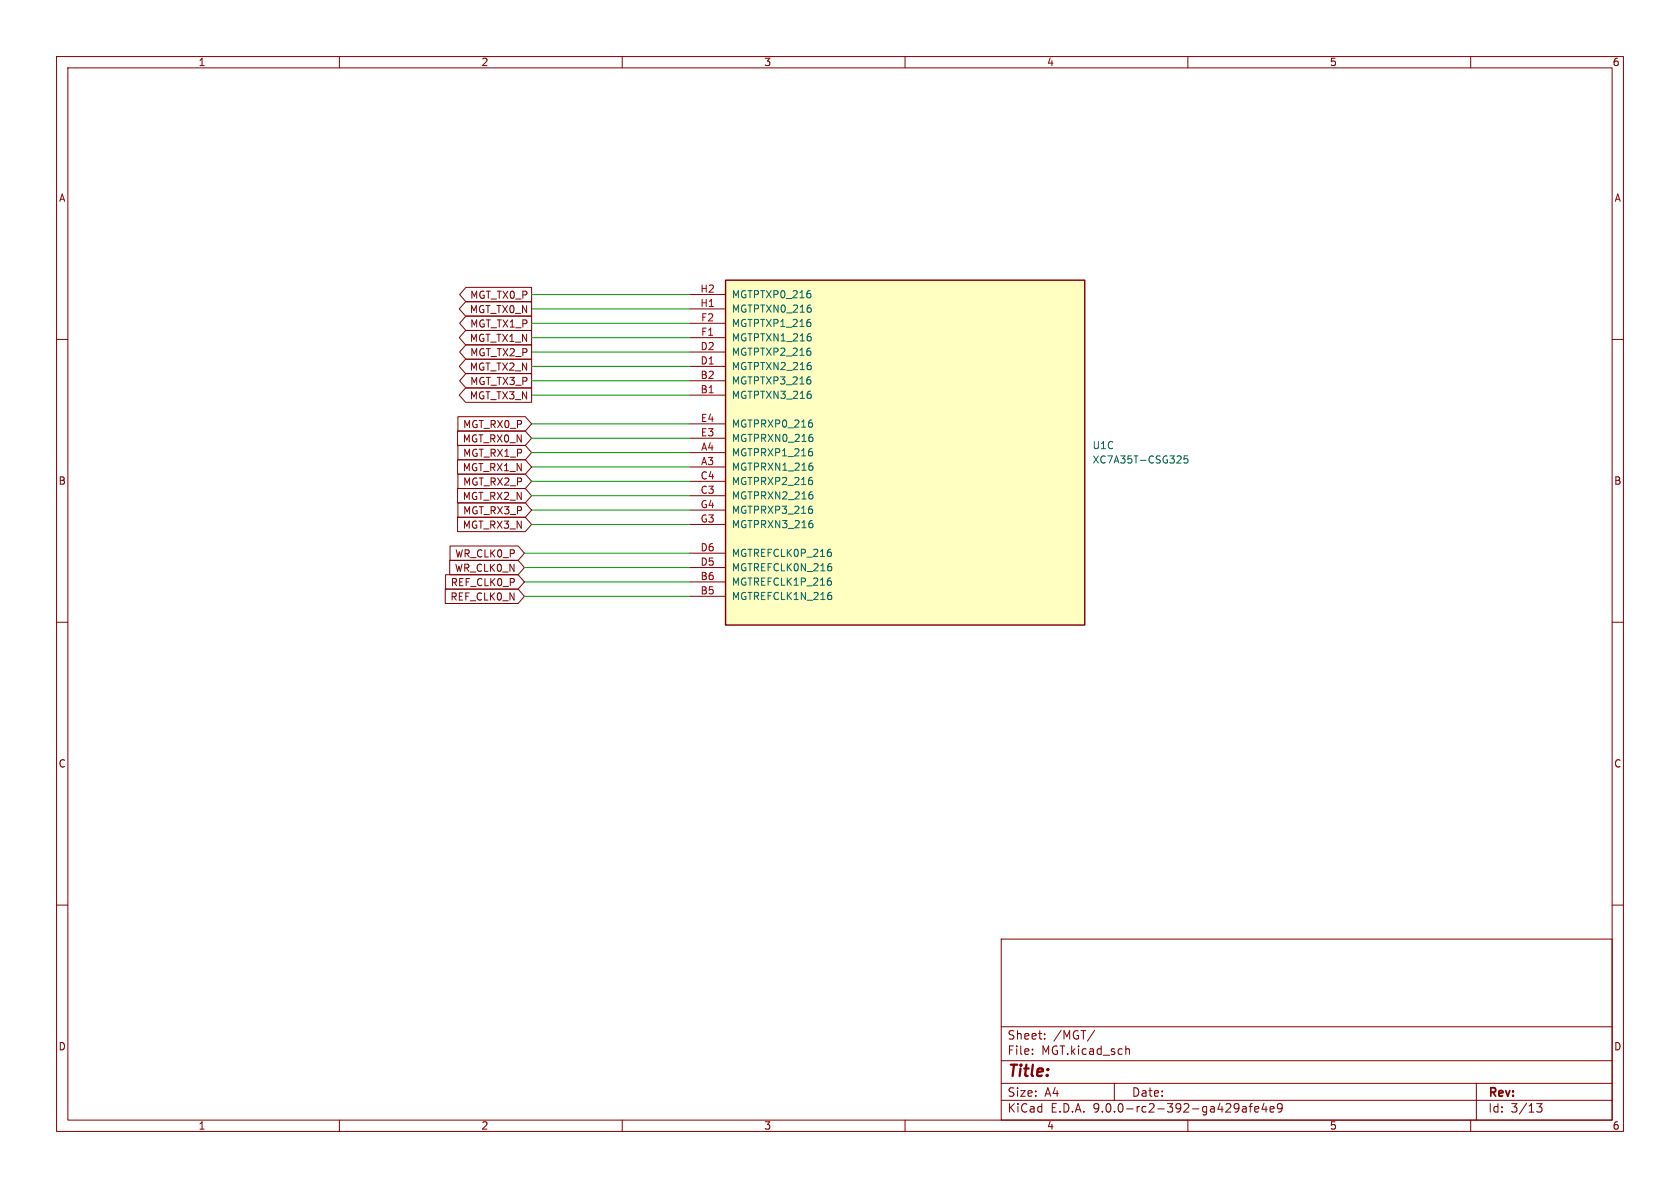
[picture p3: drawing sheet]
<svg xmlns="http://www.w3.org/2000/svg" width="297mm" height="210mm" viewBox="0 0 297 210" stroke-linecap="round" stroke-linejoin="round" font-family="sans-serif">
<g fill="none" stroke="#840000" stroke-width=".18">
<path d="M10 10h277v190h-277zM12 12h273v186h-273zM60 10v2M110 10v2M160 10v2M210 10v2M260 10v2M10 60h2M285 60h2M10 110h2M285 110h2M10 160h2"/>
<path d="M177 166h108v32h-108zM285 160h2M60 198v2M110 198v2M160 198v2M177 194.5h108M177 191.5h108M177 187.5h108M177 181.5h108M182.5 186.3v.1M182.5 185.5v.1M184.7 183.6v.1"/>
<path d="M184.7 182.8v.1M193.5 182.1l-1.3 2M197 191.5v3M199.1 185.5h.5l.1 .9M210 198v2M219.7 195.7h.5l.1 .9M220.3 196h-.5a.29 .29 0 0 0-.2 .3 .29 .29 0 0 0 .2 .3l.5-.1M220.8 195.6h.6M221.4 195.1l-.4 .2v1.3M221.8 196.1l.7-.1v-.3l-.5-.1-.2 .2 .1 .7h.6M223.5 195l-.4 1.1h.9M223.8 195.6v1"/>
<path d="M224.5 196.1l.7-.1v-.3l-.5-.1-.2 .2 .1 .7h.6M226.7 195.7l-.3 .3h-.3l-.3-.3 .2-.5 .4-.1 .2 .1a.99 .99 0 0 1-.4 1.4h-.2M260 198v2M261 191.5v6.5M271.7 195.1h.9l-.5 .6 .4 .1v.7l-.2 .1-.6-.1"/>
</g>
<path d="M128.3 49.5h63.5v61h-63.5z" fill="#ffffc2"/>
<path d="M128.3 49.5h63.5v61h-63.5z" fill="none" stroke="#840000" stroke-width=".25"/>
<g fill="none" stroke="#840000" stroke-width=".18">
<path d="M82.3 58.4h11.7v2.6h-11.7l-1.1-1.3zM82.3 53.3h11.7v2.6h-11.7l-1.1-1.3zM82.4 50.8h11.6v2.5h-11.6l-1.1-1.2zM82.4 55.9h11.6v2.5h-11.6l-1.1-1.2zM121.9 52.1h6.4M121.9 54.6h6.4M121.9 57.2h6.4M121.9 59.7h6.4M80.9 76.2h12l1.1 1.3-1.1 1.2h-12zM81 73.7h11.9l1.1 1.2-1.1 1.3h-11.9zM81 78.7h11.9l1.1 1.3-1.1 1.3h-11.9zM82.3 68.6h11.7v2.5h-11.7l-1.1-1.2z"/>
<path d="M82.3 63.5h11.7v2.5h-11.7l-1.1-1.2zM82.4 66h11.6v2.6h-11.6l-1.1-1.3zM82.4 61h11.6v2.5h-11.6l-1.1-1.3zM121.9 62.2h6.4M121.9 64.8h6.4M121.9 67.3h6.4M121.9 69.9h6.4M121.9 74.9h6.4M121.9 77.5h6.4M79.5 99.1h12.1l1.1 1.2-1.1 1.3h-12.1zM79.6 96.5h12l1.1 1.3-1.1 1.3h-12zM80.9 86.4h12l1.1 1.2-1.1 1.3h-12z"/>
<path d="M80.9 81.3h12l1.1 1.3-1.1 1.2h-12zM80.9 91.4h12l1.1 1.3-1.1 1.3h-12zM81 83.8h11.9l1.1 1.3-1.1 1.3h-11.9zM81 88.9h11.9l1.1 1.3-1.1 1.2h-11.9zM121.9 80h6.4M121.9 82.6h6.4M121.9 85.1h6.4M121.9 87.6h6.4M121.9 90.2h6.4M121.9 92.7h6.4M121.9 97.8h6.4M78.7 104.1h12.9l1.1 1.3-1.1 1.3h-12.9z"/>
<path d="M78.8 101.6h12.8l1.1 1.3-1.1 1.2h-12.8zM121.9 100.3h6.4M121.9 102.9h6.4M121.9 105.4h6.4"/>
</g>
<g fill="none" stroke="#006464" stroke-width=".18">
<path d="M143.3 52v.5M143.3 57.1v.5M143.4 54.5v.6M143.4 59.6v.5M143.3 62.1v.6M143.3 67.2v.6M143.3 74.2h.2M143.3 79.3h.2M143.4 64.7v.5M143.4 69.8v.5M143.4 74.7l.3 .3v.3l-.3 .2M143.4 79.8l.3 .2v.3l-.3 .3"/>
<path d="M143.6 77.3l.1 .2-.1 .5M143.3 84.4h.2M143.3 89.5h.2M143.4 84.9l.3 .2v.3l-.3 .3M143.4 90l.3 .2v.3l-.3 .2M143.6 82.4l.1 .2-.1 .5M143.6 87.5l.1 .2-.1 .4M143.6 92.6l.1 .1-.1 .5M146.6 97.1h.3M146.7 97.6l.3 .2v.3l-.3 .3M208.6 80.6l.2 .2v.3l-.8 .8h.8M210 80.6h-.6l-.1 .6 .2-.1h.4l.1 .2v.4l-.2 .2-.5-.2"/>
<path d="M146.6 102.2h.3M146.7 102.7l.3 .2v.3l-.3 .2M146.9 100.2l.1 .2-.1 .4M146.9 105.3l.1 .1-.1 .5"/>
</g>
<g fill="none" stroke="#009600" stroke-width=".18">
<path d="M94 54.6h27.9M94 57.2h27.9M94 59.7h27.9M94 52.1h27.9M94 62.2h27.9M94 77.5h27.9M94 69.9h27.9M94 74.9h27.9M94 67.3h27.9M94 64.8h27.9M92.7 97.8h29.2M94 92.7h27.9"/>
<path d="M94 85.1h27.9M94 82.6h27.9M94 90.2h27.9M94 87.6h27.9M94 80h27.9M92.7 105.4h29.2M92.7 100.3h29.2M92.7 102.9h29.2"/>
</g>
<text font-size="2.8" fill="#840000" x="178" y="190.9">Title:</text>
<g font-size="2.1" fill="#840000">
<text x="178" y="184">Sheet:</text>
<text x="186.2" y="184">/MGT/</text>
<text x="178" y="186.7">File:</text>
<text x="184.1" y="186.7">MGT.kicad_sch</text>
<text x="178" y="196.9">KiCad</text>
<text x="178" y="194.1">Size:</text>
<text x="184.7" y="194.1">A4</text>
<text x="185.7" y="196.9">E.D.A.</text>
<text x="193.3" y="196.9">9.0.0-rc2-392-ga429afe4e9</text>
<text x="200" y="194.1">Date:</text>
<text x="263" y="194.3">Rev:</text>
<text x="263" y="196.9">Id:</text>
<text x="267.1" y="196.9">3/13</text>
</g>
<g font-size="1.8" fill="#840000">
<text x="35" y="11.9">1</text>
<text x="85" y="11.9">2</text>
<text x="135" y="11.9">3</text>
<text x="185" y="11.9">4</text>
<text x="235" y="11.9">5</text>
<text x="285" y="11.9">6</text>
<text x="10.3" y="35.9">A</text>
<text x="285.3" y="35.9">A</text>
<text x="83" y="53">MGT_TX0_P</text>
<text x="83" y="55.6">MGT_TX0_N</text>
<text x="83" y="58.1">MGT_TX1_P</text>
<text x="83" y="65.7">MGT_TX2_N</text>
<text x="83" y="60.6">MGT_TX1_N</text>
<text x="83" y="63.2">MGT_TX2_P</text>
<text x="83" y="70.8">MGT_TX3_N</text>
<text x="83" y="68.3">MGT_TX3_P</text>
<text x="81.8" y="75.9">MGT_RX0_P</text>
<text x="81.7" y="78.4">MGT_RX0_N</text>
<text x="81.7" y="83.5">MGT_RX1_N</text>
<text x="81.8" y="81">MGT_RX1_P</text>
<text x="10.3" y="85.9">B</text>
<text x="81.7" y="88.6">MGT_RX2_N</text>
<text x="81.8" y="86">MGT_RX2_P</text>
<text x="285.3" y="85.9">B</text>
<text x="81.7" y="93.7">MGT_RX3_N</text>
<text x="81.8" y="91.1">MGT_RX3_P</text>
<text x="80.3" y="101.3">WR_CLK0_N</text>
<text x="80.4" y="98.8">WR_CLK0_P</text>
<text x="79.5" y="106.4">REF_CLK0_N</text>
<text x="79.6" y="103.8">REF_CLK0_P</text>
<text x="10.3" y="135.9">C</text>
<text x="285.3" y="135.9">C</text>
<text x="10.3" y="185.9">D</text>
<text x="285.3" y="185.9">D</text>
<text x="35" y="199.9">1</text>
<text x="85" y="199.9">2</text>
<text x="135" y="199.9">3</text>
<text x="185" y="199.9">4</text>
<text x="235" y="199.9">5</text>
<text x="285" y="199.9">6</text>
</g>
<g font-size="1.8" fill="#a90000">
<text x="123.7" y="51.8">H2</text>
<text x="123.7" y="54.4">H1</text>
<text x="123.8" y="56.9">F2</text>
<text x="123.8" y="59.4">F1</text>
<text x="123.8" y="62">D2</text>
<text x="123.8" y="64.5">D1</text>
<text x="123.8" y="67.1">B2</text>
<text x="123.8" y="69.6">B1</text>
<text x="123.8" y="74.7">E4</text>
<text x="123.8" y="77.2">E3</text>
<text x="123.8" y="79.8">A4</text>
<text x="123.8" y="82.3">A3</text>
<text x="123.8" y="84.8">C4</text>
<text x="123.8" y="87.4">C3</text>
<text x="123.8" y="89.9">G4</text>
<text x="123.8" y="92.5">G3</text>
<text x="123.8" y="97.5">D6</text>
<text x="123.8" y="100.1">D5</text>
<text x="123.8" y="102.6">B6</text>
<text x="123.8" y="105.2">B5</text>
</g>
<g font-size="1.8" fill="#006464">
<text x="129.3" y="52.9">MGTPTXP0_216</text>
<text x="129.3" y="55.5">MGTPTXN0_216</text>
<text x="129.3" y="58">MGTPTXP1_216</text>
<text x="129.3" y="60.6">MGTPTXN1_216</text>
<text x="129.3" y="63.1">MGTPTXP2_216</text>
<text x="129.3" y="65.6">MGTPTXN2_216</text>
<text x="129.3" y="68.2">MGTPTXP3_216</text>
<text x="129.3" y="70.7">MGTPTXN3_216</text>
<text x="129.3" y="75.8">MGTPRXP0_216</text>
<text x="129.3" y="78.3">MGTPRXN0_216</text>
<text x="129.3" y="80.9">MGTPRXP1_216</text>
<text x="129.3" y="83.4">MGTPRXN1_216</text>
<text x="193" y="79.6">U1C</text>
<text x="193" y="82.1">XC7A35T-CSG325</text>
<text x="129.3" y="86">MGTPRXP2_216</text>
<text x="129.3" y="88.5">MGTPRXN2_216</text>
<text x="129.3" y="91">MGTPRXP3_216</text>
<text x="129.3" y="93.6">MGTPRXN3_216</text>
<text x="129.3" y="98.7">MGTREFCLK0P_216</text>
<text x="129.3" y="101.2">MGTREFCLK0N_216</text>
<text x="129.3" y="103.7">MGTREFCLK1P_216</text>
<text x="129.3" y="106.3">MGTREFCLK1N_216</text>
</g>
</svg>
